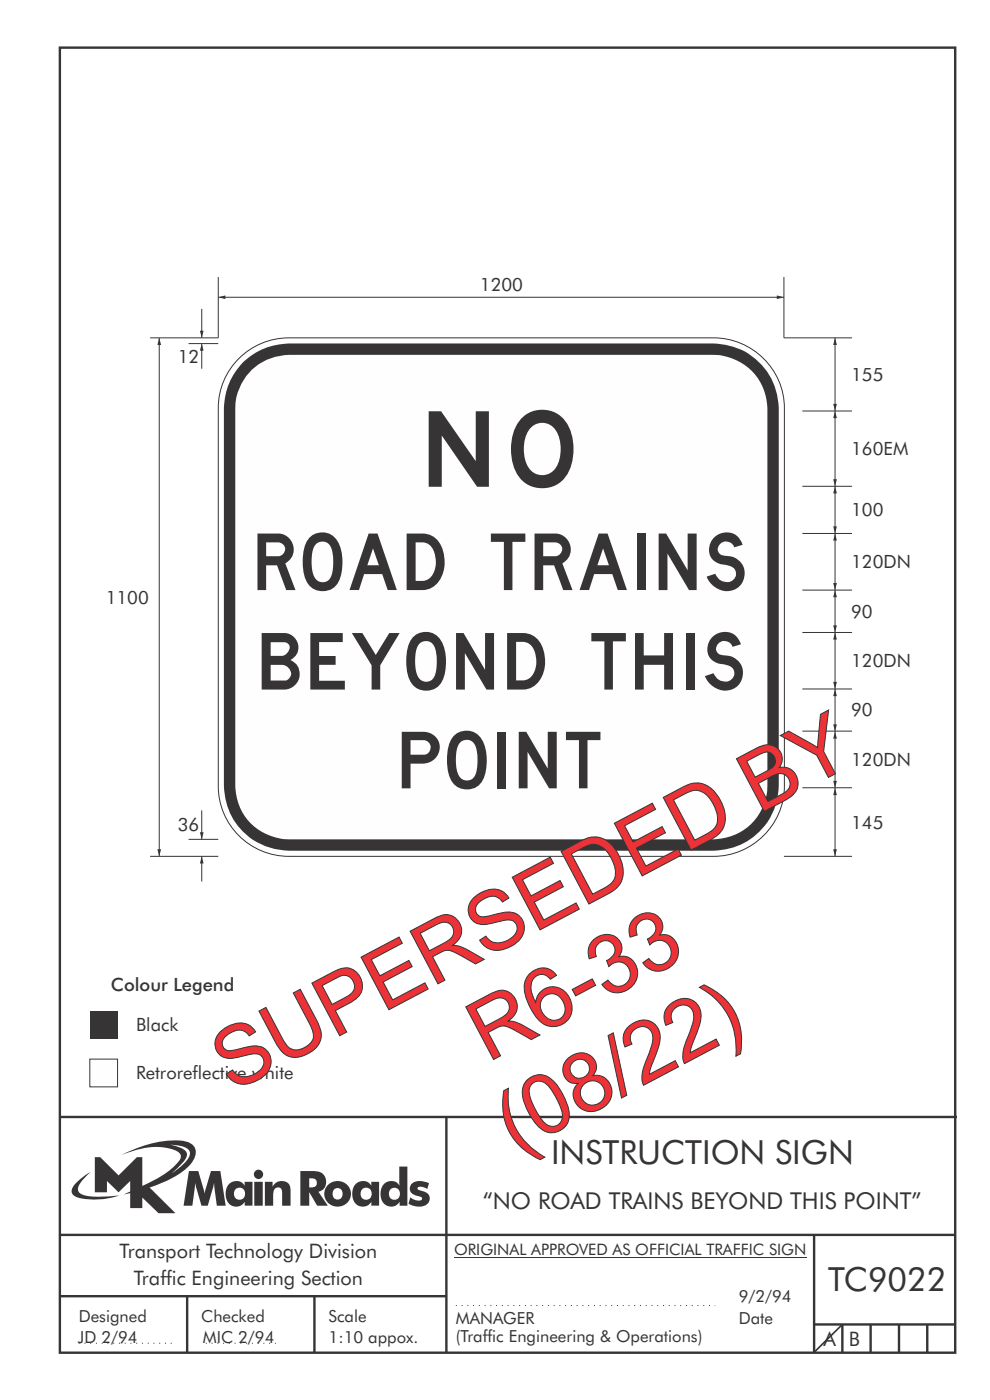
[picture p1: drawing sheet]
<svg xmlns="http://www.w3.org/2000/svg" width="210mm" height="297mm" viewBox="0 0 210 297" stroke-linecap="round" stroke-linejoin="round" font-family="sans-serif">
<g fill="none" stroke="#373435" stroke-width=".51">
<path d="M12.7 10.1h189.9v276.9h-189.9zM12.7 237h190.3M94.7 236.9v50.1M12.7 262h190M12.7 275h82M39.7 275v12M66.7 275v12M172.7 262v25M172.7 281h30M178.7 281v6M184.7 281v6M190.7 281v6"/>
<path d="M196.7 281v6"/>
</g>
<path d="M96.7 277h55M16.7 285h20.3M43.7 285h15" fill="none" stroke="#373435" stroke-width=".21" stroke-dasharray=".2 1" stroke-linecap="butt"/>
<path d="M19.1 214.5h5.8v5.9h-5.8z" fill-rule="evenodd" fill="#373435"/>
<path d="M19.1 224.7h5.8v5.9h-5.8z" fill-rule="evenodd" fill="#fefefe" stroke="#373435" stroke-width=".21"/>
<path d="M178.7 281l-5.9 5.8" fill="none" stroke="#373435" stroke-width=".35"/>
<path d="M96.3 266.7h74.7" fill="none" stroke="#373435" stroke-width=".21"/>
<path d="M36.1 242.9a5.8 5.8 0 0 1 3.9 1 1.58 1.58 0 0 1-.2 2.1l-1.1 1.2-2.3 1.7 .9-.8a6.5 6.5 0 0 0 2.4-3.2 2.43 2.43 0 0 0-2.3-1.7zM20.1 245.5v7.5h2.6v-2.4l2.5 2.4 2.4-2.4v2.2l-1.3 .6 1.3-.3v3.2h2.6v-2.2l3.4 3.3h3.6l-5.5-5.4a20.1 20.1 0 0 0 8.7-5 3.1 3.1 0 0 0 .8-3.8 3.8 3.8 0 0 0-3.1-1.2 25.1 25.1 0 0 0-12.4 3.1 16.1 16.1 0 0 1 11.1-1.2 1.56 1.56 0 0 1 1.5 2 17.9 17.9 0 0 1-8.1 5.7v-6.1h-1.2l-3.8 3.9-3.9-3.9zM16.2 250.9a1.82 1.82 0 0 0-.6 2.7 9.9 9.9 0 0 0 5.8 .9l1.9-.3 2-.6a22.2 22.2 0 0 1-7.7-.1 1.33 1.33 0 0 1-.8-2.2l1-1.2 1.3-1.4-1.4 .9zM65.6 250a1.13 1.13 0 0 1 1.2 .2 1.13 1.13 0 0 1 .4 1.2 1.26 1.26 0 0 1-1.6 .5zM63.7 248.5v7.3h1.9v-2.9l1.7 2.9h2.2l-2-3a2.25 2.25 0 0 0 1.6-2.6 2.25 2.25 0 0 0-2.6-1.7zM68.9 253.3a2.8 2.8 0 0 0 5.6 0 2.8 2.8 0 0 0-5.6 0zM71 252.3a1.15 1.15 0 0 1 1.7 1 1.15 1.15 0 0 1-1.7 1 1.46 1.46 0 0 1 0-2zM75.5 251.1a3.2 3.2 0 0 0 .4 4.7 2.13 2.13 0 0 0 2.9-.8v.8h1.6v-5.1h-1.6v.9a2.07 2.07 0 0 0-3.3-.5zM76.9 252.2a1.23 1.23 0 0 1 1.7 .3 1.23 1.23 0 0 1-.2 1.7 1.23 1.23 0 0 1-1.7-.1 1.55 1.55 0 0 1 .2-1.9zM84.7 247.5l.1 4.1a2.16 2.16 0 0 0-2.4-1 2.16 2.16 0 0 0-1.6 2 2.52 2.52 0 0 0 2.7 3.4 2.11 2.11 0 0 0 1.3-1v.8h1.6v-8.3zM82.9 252.2a1.24 1.24 0 0 1 1.9 1.1 1.24 1.24 0 0 1-1.9 1 1.47 1.47 0 0 1 0-2.1zM87.5 251a1.52 1.52 0 0 0-.5 1.7 1.52 1.52 0 0 0 1.5 1 .82 .82 0 0 1 1 .8 2.07 2.07 0 0 1-2.5-.5l-.3 1.4a3.8 3.8 0 0 0 3.9 .1 1.56 1.56 0 0 0 .5-1.7 1.56 1.56 0 0 0-1.4-1.1 1.25 1.25 0 0 1-1.1-.6 1.21 1.21 0 0 1 1.7-.1l.3 .3 .4-1.3a3.7 3.7 0 0 0-3.5 0zM40.1 248.5l-1.2 7.3h1.9l.6-4.8 1.3 4.8h1.4l1.3-4.8 .6 4.8h1.9l-1.2-7.3h-1.9l-1.4 4.7-1.3-4.7zM48.7 251.1a3.2 3.2 0 0 0 .4 4.7 2.13 2.13 0 0 0 2.8-.8v.8h1.7v-5.1h-1.7v.9a2.07 2.07 0 0 0-3.2-.5zM50.1 252.2a1.23 1.23 0 0 1 1.6 .3 1.23 1.23 0 0 1-.2 1.7 1.23 1.23 0 0 1-1.7-.1 1.55 1.55 0 0 1 .3-1.9zM53.9 250.7v5.1h1.8v-5.1zM53.8 249.2a1 1 0 0 0 2 0 1 1 0 0 0-2 0zM56.2 250.7v5.1h1.7a5.4 5.4 0 0 1 .4-3.6 .91 .91 0 0 1 1.1-.2 .91 .91 0 0 1 .4 1.1v2.7h1.8v-2.9a2 2 0 0 0-1.3-2.3 2 2 0 0 0-2.5 1.2v-1.1z" fill-rule="evenodd" fill="#373435"/>
<path d="M50.7 76.1a15 15 0 0 1 10.6-4.4h90.1a15 15 0 0 1 15 14.8v80.3a15 15 0 0 1-15 14.9h-90.1a14.9 14.9 0 0 1-15-14.9v-80.3a14.8 14.8 0 0 1 4.4-10.4z" fill-rule="evenodd" fill="#fefefe" stroke="#373435" stroke-width=".21"/>
<path d="M51.5 76.9a14.3 14.3 0 0 1 9.8-4h90.1a13.9 13.9 0 0 1 13.8 13.7v80.2a13.9 13.9 0 0 1-13.8 13.7h-90.1a13.8 13.8 0 0 1-13.8-13.7v-80.2a14.2 14.2 0 0 1 4-9.7z" fill-rule="evenodd" fill="#373435"/>
<path d="M52.9 79a11.7 11.7 0 0 1 8.5-3.7h89.9a11.5 11.5 0 0 1 11.5 11.3v80.1a11.5 11.5 0 0 1-11.5 11.4h-89.9a11.4 11.4 0 0 1-11.5-11.4v-80.1a11.5 11.5 0 0 1 3-7.6z" fill-rule="evenodd" fill="#fefefe"/>
<g fill="none" stroke="#373435" stroke-width=".21">
<path d="M46.3 58.8v12.9h-14.5M166.3 58.8v12.9h14.4M40 72.9h6.3M170.2 87.2h10.5M170.2 113.2h10.5M170.2 103.2h10.5M170.2 134.2h10.5M170.2 125.2h10.5M170.2 155.1h10.5M170.2 146.2h10.5M40 178.1h6.3M170.2 167.1h10.5"/>
<path d="M177.1 167.2v14.5M31.8 181.7h14.5M166.3 181.7h14.4"/>
</g>
<g fill="#373435">
<path d="M177.1 167.2l.4 1.5h-.8z"/>
<path d="M176.7 180.2h.8l-.4 1.5z"/>
</g>
<path d="M177.1 155.2v12" fill="none" stroke="#373435" stroke-width=".21"/>
<g fill="#373435">
<path d="M177.1 155.2l.4 1.5h-.8z"/>
<path d="M176.7 165.7h.8l-.4 1.5z"/>
</g>
<path d="M177.1 146.2v9" fill="none" stroke="#373435" stroke-width=".21"/>
<g fill="#373435">
<path d="M177.1 146.2l.4 1.5h-.8z"/>
<path d="M176.7 153.7h.8l-.4 1.5z"/>
</g>
<path d="M177.1 134.2v12" fill="none" stroke="#373435" stroke-width=".21"/>
<g fill="#373435">
<path d="M177.1 134.2l.4 1.5h-.8z"/>
<path d="M176.7 144.7h.8l-.4 1.5z"/>
</g>
<path d="M177.1 125.2v9" fill="none" stroke="#373435" stroke-width=".21"/>
<g fill="#373435">
<path d="M177.1 125.2l.4 1.5h-.8z"/>
<path d="M176.7 132.7h.8l-.4 1.5z"/>
</g>
<path d="M177.1 113.2v12" fill="none" stroke="#373435" stroke-width=".21"/>
<g fill="#373435">
<path d="M177.1 113.2l.4 1.5h-.8z"/>
<path d="M176.7 123.7h.8l-.4 1.5z"/>
</g>
<path d="M177.1 103.2v10" fill="none" stroke="#373435" stroke-width=".21"/>
<g fill="#373435">
<path d="M177.1 103.2l.4 1.5h-.8z"/>
<path d="M176.7 111.7h.8l-.4 1.5z"/>
</g>
<path d="M177.1 87.2v16" fill="none" stroke="#373435" stroke-width=".21"/>
<g fill="#373435">
<path d="M177.1 87.2l.4 1.5h-.8z"/>
<path d="M176.7 101.7h.8l-.4 1.5z"/>
</g>
<path d="M177.1 71.7v15.5" fill="none" stroke="#373435" stroke-width=".21"/>
<g fill="#373435">
<path d="M176.7 85.7h.8l-.4 1.5z"/>
<path d="M177.1 71.7l.4 1.5h-.8z"/>
</g>
<path d="M46.3 63.1h120" fill="none" stroke="#373435" stroke-width=".21"/>
<g fill="#373435">
<path d="M46.3 63.1l1.5-.4v.8z"/>
<path d="M164.8 62.7l1.5 .4-1.5 .4z"/>
</g>
<path d="M42.8 72.9v5.3" fill="none" stroke="#373435" stroke-width=".21"/>
<path d="M42.8 72.9l.4 1.5h-.8z" fill="#373435"/>
<path d="M42.8 65.5v6.2" fill="none" stroke="#373435" stroke-width=".21"/>
<path d="M42.4 70.2h.8l-.4 1.5z" fill="#373435"/>
<path d="M33.8 71.7v110" fill="none" stroke="#373435" stroke-width=".21"/>
<g fill="#373435">
<path d="M33.4 180.2h.8l-.4 1.5z"/>
<path d="M33.8 71.7l.4 1.5h-.8z"/>
</g>
<path d="M42.8 171.9v6.2" fill="none" stroke="#373435" stroke-width=".21"/>
<path d="M42.4 176.6h.8l-.4 1.5z" fill="#373435"/>
<path d="M42.8 181.7v5.3" fill="none" stroke="#373435" stroke-width=".21"/>
<path d="M42.8 181.7l.4 1.5h-.8z" fill="#373435"/>
<g font-size="17.6" fill="#ed3237">
<text x="103.5" y="225.4" transform="rotate(-28 103.5 225.4)">R6-33</text>
<text x="49.2" y="231.8" transform="rotate(-28 49.2 231.8)">SUPERSEDED BY</text>
<text x="109.2" y="244.7" transform="rotate(-28 109.2 244.7)">(08/22)</text>
</g>
<text font-size="16" fill="#373435" x="90.9" y="103.3">NO</text>
<g font-size="12" fill="#373435">
<text x="54.6" y="125.2">ROAD TRAINS</text>
<text x="55.5" y="146.3">BEYOND THIS</text>
<text x="85.2" y="167.3">POINT</text>
</g>
<g font-size="7.1" fill="#373435">
<text x="116.9" y="247">INSTRUCTION SIGN</text>
<text x="175.7" y="274">TC9022</text>
</g>
<text font-size="4.9" fill="#373435" x="102.4" y="256.5">“NO ROAD TRAINS BEYOND THIS POINT”</text>
<g font-size="4.2" fill="#373435">
<text x="25.4" y="267">Transport Technology Division</text>
<text x="28.4" y="272.6">Traffic Engineering Section</text>
<text x="174.7" y="285.6">A</text>
<text x="180.1" y="285.6">B</text>
</g>
<g font-size="3.9" fill="#373435">
<text x="101.8" y="61.8">1200</text>
<text x="37.7" y="77">12</text>
<text x="180.5" y="80.8">155</text>
<text x="180.5" y="96.6">160EM</text>
<text x="180.5" y="109.5">100</text>
<text x="180.5" y="120.6">120DN</text>
<text x="22.4" y="128">1100</text>
<text x="180.5" y="131">90</text>
<text x="180.5" y="141.6">120DN</text>
<text x="180.5" y="152">90</text>
<text x="180.5" y="162.6">120DN</text>
<text x="37.7" y="176.4">36</text>
<text x="180.5" y="175.8">145</text>
<text x="23.5" y="210.3">Colour Legend</text>
<text x="28.9" y="218.7">Black</text>
<text x="28.9" y="228.9">Retroreflective white</text>
</g>
<g font-size="3.5" fill="#373435">
<text x="16.7" y="280.4">Designed</text>
<text x="42.7" y="280.4">Checked</text>
<text x="69.7" y="280.4">Scale</text>
<text x="96.7" y="281">MANAGER</text>
<text x="156.7" y="281">Date</text>
<text x="156.7" y="276.3">9/2/94</text>
<text x="16.5" y="284.8">JD 2/94</text>
<text x="43.1" y="284.8">MIC 2/94</text>
<text x="69.7" y="285">1:10 appox.</text>
<text x="96.7" y="284.7">(Traffic Engineering &amp; Operations)</text>
</g>
<text font-size="3.4" fill="#373435" x="96.3" y="266.3">ORIGINAL APPROVED AS OFFICIAL TRAFFIC SIGN</text>
</svg>
